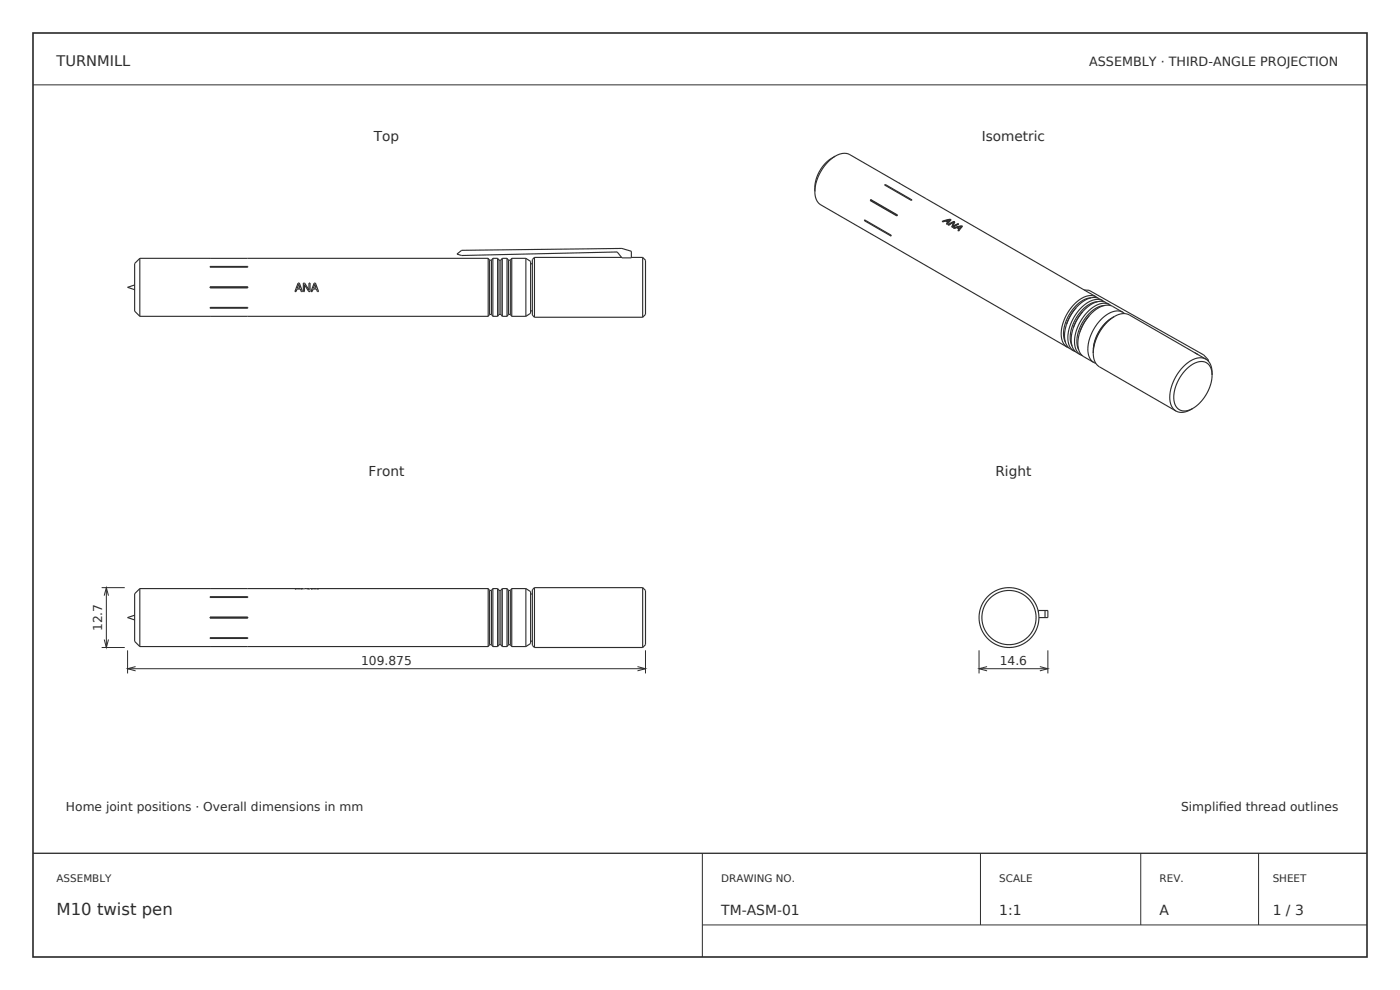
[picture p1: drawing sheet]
<svg xmlns="http://www.w3.org/2000/svg" width="297mm" height="210mm" viewBox="0 0 297 210" stroke-linecap="round" stroke-linejoin="round" font-family="sans-serif">
<path d="M7 7h283v196h-283z" fill="none" stroke="#223133" stroke-width=".35"/>
<g fill="none" stroke="#223133" stroke-width=".21">
<path d="M7 18h283M21.6 124.7h4.9M21.6 137.4h4.9M22.1 126.4l.5-1.7 .4 1.7M22.1 135.6l.5 1.8 .4-1.8M22.6 124.7v12.7M27.1 138v4.9M136.9 138v4.9M207.7 138v4.9M222.3 138v4.9M27.1 141.9h109.8M28.8 141.4l-1.7 .5 1.7 .4"/>
<path d="M135.2 141.4l1.7 .5-1.7 .4M207.7 141.9h14.6M209.4 141.4l-1.7 .5 1.7 .4M220.6 141.4l1.7 .5-1.7 .4M149 181v22M149 196.2h141M208 181v15.2M242 181v15.2M267 181v15.2"/>
</g>
<path d="M7 181h283" fill="none" stroke="#223133" stroke-width=".28"/>
<g fill="none" stroke="#223133" stroke-width=".24">
<path d="M177.2 33.1a7.9 7.9 0 0 0-4.3 7.5M177.2 33.1a3 3 0 0 1 3.1-.3l52.2 30.2M177.2 33.1a9.6 9.6 0 0 0-4.3 7.5M187.7 39.2l.1-.1 5.7 3.3-.2 .1zM187.8 39.1l-.1 .2M190.8 38.9h.1M29.7 54.8l-1.1 1.1v10.1l1.1 1.1M29.7 54.8v12.3M29.7 54.8h73.9M44.6 54.8h.1M44.6 56.5h8v.2h-8zM52.6 54.8h.1"/>
<path d="M96.9 53.9l1-.8 34-.4 2 .6v1.4h-2l-1-1.2-33 .7zM103.6 54.8v12.3M103.6 54.8l.3 .4M103.9 55.2v11.5M103.9 55.2h.4M104.3 55.2v11.5M104.6 54.8h1M104.6 54.8v12.3M104.6 54.8l-.3 .4M105.6 54.8v12.3M105.6 54.8l.3 .4M105.9 55.2h.4"/>
<path d="M105.9 55.2v11.5M106.3 55.2v11.5M106.6 54.8h1M106.6 54.8v12.3M106.6 54.8l-.3 .4M107.6 54.8v12.3M107.6 54.8l.3 .4M107.9 55.2h.4M107.9 55.2v11.5M108.3 55.2v11.5M108.6 54.8h3M108.6 54.8v12.3"/>
<path d="M108.6 54.8l-.3 .4M111.6 54.8l1 .7v10.9l-1 .7M111.6 54.8v12.3M112.6 56h.3M113.4 54.6l-.5 .5v11.8l.5 .4M113.4 54.6v12.7M113.4 54.6h18.5M133.9 54.6h2.4M136.3 54.6v12.7M136.3 54.6l.6 .6v11.5l-.6 .6M172.9 40.6a2.99 2.99 0 0 0 1.2 2.9l52.3 30.1M183.4 46.6l5.7 3.3v.2l-5.7-3.3z"/>
<path d="M183.5 46.7l-.1 .1M184.6 49.5l.1 .1M184.7 42.3l-.1 .2M184.7 42.3l5.7 3.3-.1 .2-5.7-3.3M184.7 42.5h-.1M184.7 42.3v.2M184.7 42.5l5.6 3.2M200.7 46.8l.4 .3M200.7 46.8l.4 .2M201 47.2l-.2 .3M201.1 47v.1M201.5 46.6l-.4 .5"/>
<path d="M201.5 46.6l-.8 .2M201.5 46.6l-.4 .4M201.6 46.5l.2 .1-.8 1-.2-.1 .2-.3M201.6 46.5l-1.8 .5 .2 .1 .5-.2 .5 .3M201.6 46.6l-1.7 .4M201.6 46.6l.1 .1M201.6 46.5v.1M202.3 47.2l-.4 1 .2 .1 1.3-.8-.2-.1M202.3 47.2l-.3 1M202.4 47l.2 .1-.4 .9M202.4 47l-1.3 .7 .2 .1 1-.6M202.4 47.1l-1.2 .6"/>
<path d="M202.4 47.1h.1M202.4 47v.1M203.2 48.2l.4 .3M203.2 48.2l.4 .2M203.2 47.4l-1 .6M203.2 47.5l-1 .5M203.2 47.5l.1 .1M203.2 47.4v.1M203.5 48.6l-.2 .3M203.6 48.4v.1M203.9 48l-.3 .5M203.9 48l-.7 .2"/>
<path d="M203.9 48l-.3 .4M204 47.9l.2 .1-.8 1-.2-.1 .3-.3M204 47.9l-1.7 .5 .1 .1 .6-.2 .5 .3M204 48l-1.6 .4M204 48l.1 .1M204 47.9v.1M28.6 60.5l-1.5 .5 1.5 .5M29.7 67.1h73.9M44.6 60.8h8v.3h-8zM44.6 65.2h8v.2h-8zM44.6 67.1h.1M44.6 61h8"/>
<path d="M52.6 67.1h.1M63.2 60.1h.3l.7 1.8h-.3l-.2-.6h-.7l-.2 .6h-.2zM63.4 60.3l.2 .8h-.5zM64.4 60.1h.2l.9 1.4v-1.4h.3v1.8h-.3l-.9-1.5v1.5h-.2zM66.6 60.1h.3l.7 1.8h-.3l-.2-.6h-.7l-.2 .6h-.2zM66.8 60.3l.3 .8h-.6zM103.9 66.7l-.3 .4M103.9 66.7h.4M104.3 66.7l.3 .4M104.6 67.1h1M105.9 66.7h.4M105.9 66.7l-.3 .4"/>
<path d="M106.3 66.7l.3 .4M106.6 67.1h1M107.9 66.7h.4M107.9 66.7l-.3 .4M108.3 66.7l.3 .4M108.6 67.1h3M112.6 65.9h.3M113.4 67.3h22.9M226.3 68.8a4.7 4.7 0 0 0 .3 4.9l1.2 .7M226.4 73.6l.4 .2M227.7 69.6a4.7 4.7 0 0 0 .3 4.9l1.2 .8M227.8 74.4l.4 .2"/>
<path d="M228.3 65.3a9.8 9.8 0 0 0-2 3.5M228.3 65.3a10.4 10.4 0 0 0-2 3.5M229.1 70.4a4.7 4.7 0 0 0 .4 4.9l2.6 1.6M229.2 75.3l.4 .1M229.7 66.1a9.8 9.8 0 0 0-2 3.5M229.7 66.1a10.4 10.4 0 0 0-2 3.5M230 61.5l1 .1 24.4 13.7 1 1.1M231.1 66.9a10.4 10.4 0 0 0-2 3.5M231.1 66.9a9.8 9.8 0 0 0-2 3.5M231.4 63.2a6 6 0 0 0-4.5 3.5 6.3 6.3 0 0 0-.9 5.9M231.9 74.9a3.1 3.1 0 0 0 1.3 2.9l16.3 9.4M232.1 76.9l.4 .2"/>
<path d="M232.5 63l.4 .2M232.5 63a3.5 3.5 0 0 0-3.9 .9 8.8 8.8 0 0 0-3.3 8.3l.5 .9 .6 .5M232.9 64a6 6 0 0 0-4.6 3.5 6.3 6.3 0 0 0-.9 5.9M234 63.8l-.7-.4a3.5 3.5 0 0 0-4 .9l-1 1M234 63.8l.3 .2M234 63.8a3.5 3.5 0 0 0-4 .9 8.8 8.8 0 0 0-3.3 8.3l.5 .9 .6 .5M234.3 64.8a6 6 0 0 0-4.6 3.5 6.3 6.3 0 0 0-.9 5.9M235.4 64.6l-.7-.4a3.5 3.5 0 0 0-4 .9l-1 1M235.4 64.6l.3 .2M235.4 64.6a3.5 3.5 0 0 0-4 .9 8.8 8.8 0 0 0-3.2 8.3l.4 .9 .6 .6M235.7 67.6a8.7 8.7 0 0 0-3.8 6.5M236.4 67.1a9.1 9.1 0 0 0-4.5 7.8"/>
<path d="M236.4 67.1a3.1 3.1 0 0 1 3.2-.3l16.2 9.4M236.4 67.1a9.9 9.9 0 0 0-4.5 7.8M238.2 66.2l.4 .3M238.2 66.2a3.5 3.5 0 0 0-4 1 8.8 8.8 0 0 0-3.2 8.3l.4 .9 .7 .5M238.2 66.2l-2.1-1.2a3.5 3.5 0 0 0-4 1l-1 .9M253.5 74.8l.6 .4M254.1 75.2h.1M255.8 76.2a3.3 3.3 0 0 1 1.3 3.4M255.8 76.2a3.5 3.5 0 0 0-4 .9 9.2 9.2 0 0 0-3.5 8.5l.5 1 .7 .6M256.4 76.4v.2M256.4 76.4l-.2 .1M257.1 79.6a2.39 2.39 0 0 0-2.4-2.9 6.1 6.1 0 0 0-4.4 3.4 6.3 6.3 0 0 0-.8 6.1 2.46 2.46 0 0 0 3.6 .4"/>
<path d="M257.1 79.6a9 9 0 0 1-4 7M253.1 86.6a3.9 3.9 0 0 1-3 .8l-.6-.2M28.6 130.5l-1.5 .5 1.5 .5M29.7 124.9l-1.1 1.1v10.1l1.1 1M29.7 124.9v12.2M29.7 124.9h33.2M29.7 137.1h73.9M44.6 124.9h.1M44.6 126.6h8v.1h-8zM44.6 130.9h8v.2h-8zM44.6 135.3h8v.1h-8zM44.6 137.1h.1"/>
<path d="M44.6 131h8M52.6 124.9h.1M52.6 137.1h.1M62.9 124.9h-.3h.4M62.9 124.9h.1M63 124.9h.7M63.1 124.9h.1M63.6 124.9h.1M63.8 124.9h-.1M63.8 124.9h.4h-.5M63.8 124.9h2.5M65.2 124.9h.3z"/>
<path d="M65.2 124.9h-.1M66.3 124.9h-.3h1.1M66.3 124.9h.1M66.5 124.9h.1M66.6 124.9h-.1M67 124.9h.1M67.1 124.9h.1M67.3 124.9h-.2M67.3 124.9h.3h-.5M67.3 124.9h36.3M103.6 124.9v12.2M103.6 124.9l.3 .4"/>
<path d="M103.9 125.3v11.5M103.9 136.8l-.3 .3M103.9 136.8h.4M103.9 125.3h.4M104.3 125.3v11.5M104.3 136.8l.3 .3M104.6 124.9v12.2M104.6 124.9h1M104.6 137.1h1M104.6 124.9l-.3 .4M105.6 124.9v12.2M105.6 124.9l.3 .4"/>
<path d="M105.9 125.3v11.5M105.9 136.8h.4M105.9 125.3h.4M105.9 136.8l-.3 .3M106.3 125.3v11.5M106.3 136.8l.3 .3M106.6 124.9v12.2M106.6 124.9h1M106.6 137.1h1M106.6 124.9l-.3 .4M107.6 124.9v12.2M107.6 124.9l.3 .4"/>
<path d="M107.9 125.3v11.5M107.9 136.8h.4M107.9 125.3h.4M107.9 136.8l-.3 .3M108.3 125.3v11.5M108.3 136.8l.3 .3M108.6 124.9v12.2M108.6 124.9h3M108.6 137.1h3M108.6 124.9l-.3 .4M111.6 124.9l1 .6v11l-1 .6M111.6 124.9v12.2"/>
<path d="M112.6 136h.3M112.6 126h.3M113.4 124.7l-.5 .4v11.8l.5 .5M113.4 124.7v12.7M113.4 137.4h22.9M113.4 124.7h22.9M136.3 124.7v12.7M136.3 124.7l.6 .6v11.5l-.6 .6M220.3 129.9v-.4h2v1.5h-1.9M221.7 129.5v1.5"/>
<circle cx="214" cy="131" r="5.8"/>
<circle cx="214" cy="131" r="6.4"/>
</g>
<text font-size="3.5" fill="#223133" x="12" y="194">M10 twist pen</text>
<text font-size="3.1" fill="#223133" x="12" y="14">TURNMILL</text>
<g font-size="2.9" fill="#223133">
<text x="79.3" y="30">Top</text>
<text x="208.3" y="30">Isometric</text>
<text x="78.2" y="101">Front</text>
<text x="211.2" y="101">Right</text>
<text x="153" y="194">TM-ASM-01</text>
<text x="212" y="194">1:1</text>
<text x="246" y="194">A</text>
<text x="270" y="194">1 / 3</text>
</g>
<text font-size="2.7" fill="#223133" x="231.1" y="14">ASSEMBLY · THIRD-ANGLE PROJECTION</text>
<g font-size="2.6" fill="#223133">
<text x="21.7" y="133.9" transform="rotate(-90 21.7 133.9)">12.7</text>
<text x="76.6" y="141">109.875</text>
<text x="212.1" y="141">14.6</text>
<text x="14" y="172">Home joint positions · Overall dimensions in mm</text>
<text x="250.6" y="172">Simplif</text>
<text x="258.6" y="172">ied thread outlines</text>
</g>
<g font-size="2.2" fill="#223133">
<text x="12" y="187">ASSEMBLY</text>
<text x="153" y="187">DRAWING NO.</text>
<text x="212" y="187">SCALE</text>
<text x="246" y="187">REV.</text>
<text x="270" y="187">SHEET</text>
</g>
</svg>
